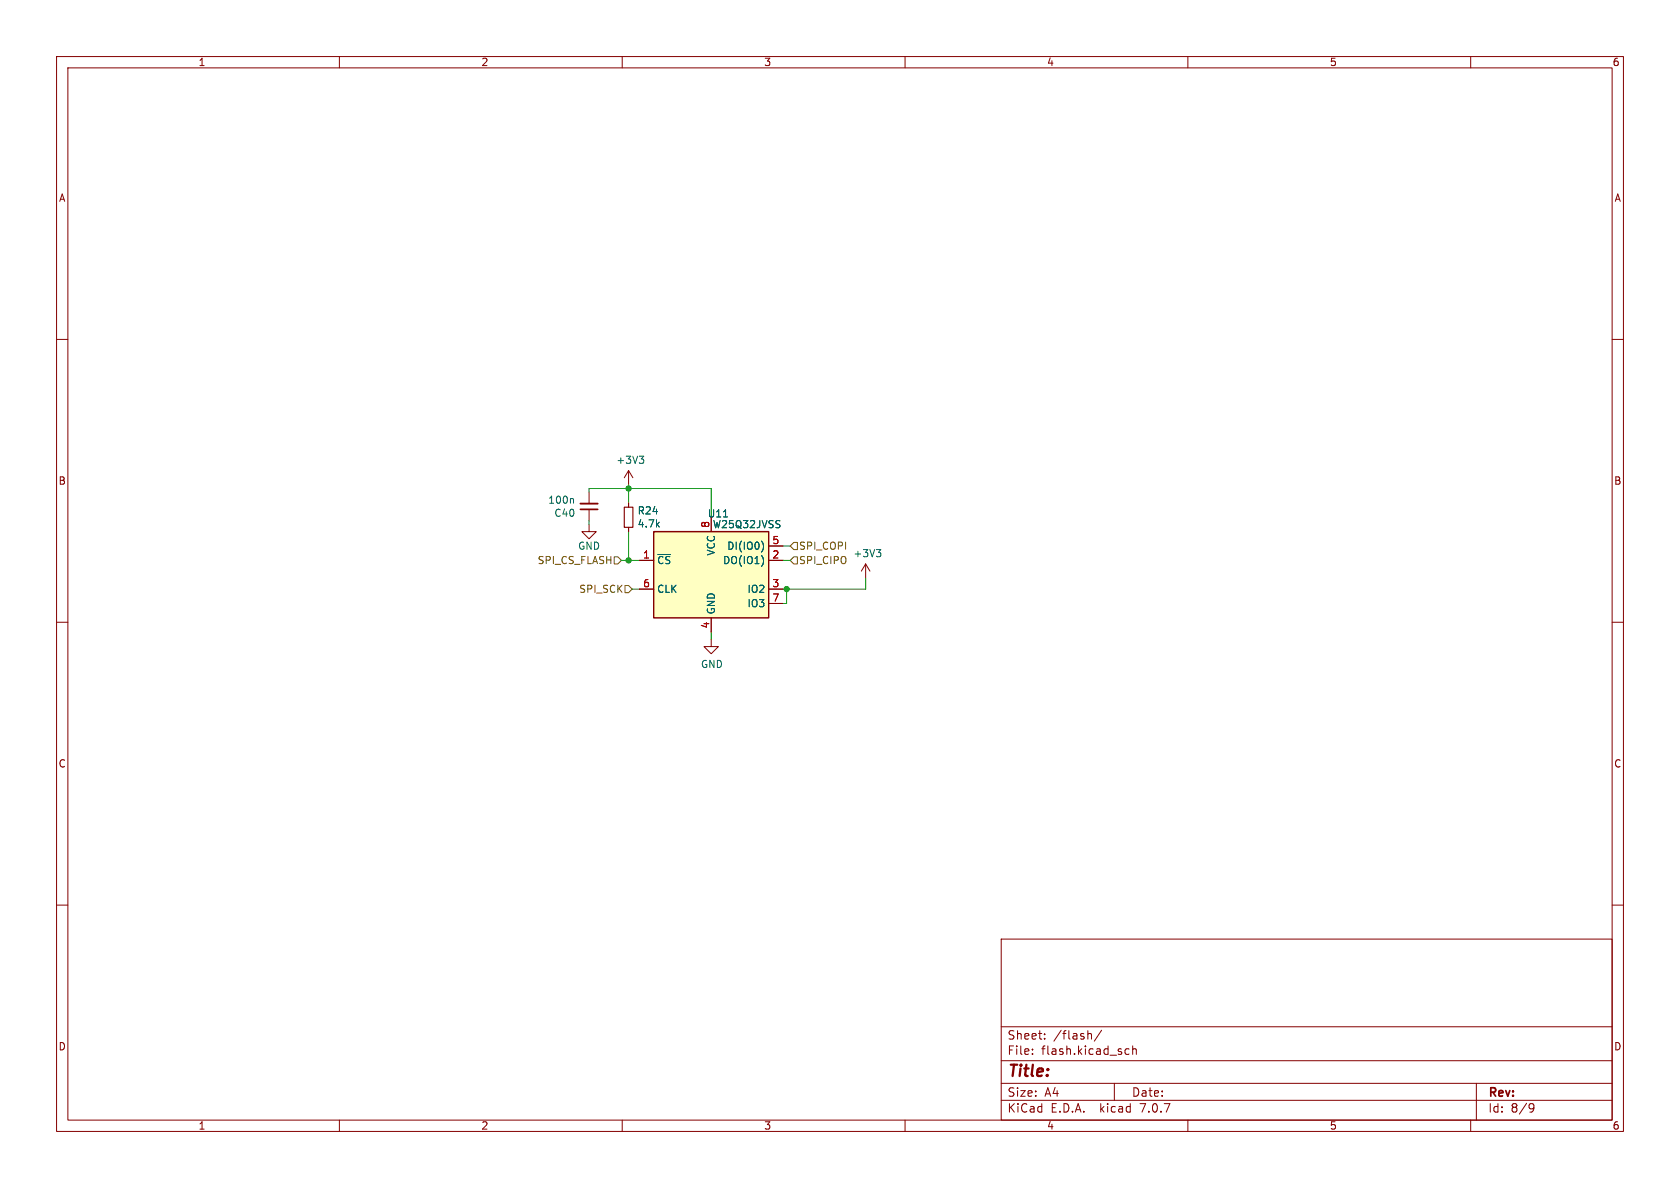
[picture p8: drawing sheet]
<svg xmlns="http://www.w3.org/2000/svg" width="297mm" height="210mm" viewBox="0 0 297 210" stroke-linecap="round" stroke-linejoin="round" font-family="sans-serif">
<g fill="none" stroke="#840000" stroke-width=".18">
<path d="M10 10h277v190h-277zM12 12h273v186h-273zM60 10v2M110 10v2M160 10v2M210 10v2M260 10v2M10 60h2M285 60h2M104.1 92.7v1.3h1.3l-1.3 1.3-1.2-1.3h1.2M104.1 87v2M104.1 90v2.1"/>
<path d="M111.1 83.2l-.7 1.3M111.1 83.2v2.5M111.1 88.9v.8M111.1 93.2v.8M111.1 83.2l.8 1.3M113 99.1h2.6M125.7 91.4v2.6M135.9 99.1h2.5M135.9 96.5h2.5M153 99.7l-.7 1.3M153 99.7v2.5M153 99.7l.8 1.3"/>
<path d="M10 110h2M113 104.1h2.6M125.7 113v1.3h1.3l-1.3 1.3-1.2-1.3h1.2M125.7 109.2v2.6M135.9 104.1h2.5M135.9 106.7h2.5M285 110h2M10 160h2M285 160h2M177 166h108v32h-108zM60 198v2M110 198v2"/>
<path d="M160 198v2M177 194.5h108M177 191.5h108M177 187.5h108M177 181.5h108M182.5 186.3v.1M182.5 185.5v.1M184.7 183.6v.1M184.7 182.8v.1M192.5 182.7l.4 .1 .1 .1v.8M194.7 182.1l-1.2 2M197 191.5v3"/>
<path d="M199 186.3l.2 .1 .4-.1M199.6 185.5l-.4-.1-.2 .1M200.2 185.5l.3-.1 .3 .1 .1 .9M200.2 184.9v1.5M210 198v2M260 198v2M261 191.5v6.5M270.6 195.1l.5 .1a.99 .99 0 0 1-.4 1.4h-.2M271.2 195.7l-.3 .3h-.3"/>
</g>
<path d="M101.2 88.1l.2 .2v.7M113 80.6h.8l-.4 .5M113.6 81.1l.2 .3v.3l-.2 .2M127.9 91.4h.7M134.7 95.7a1.49 1.49 0 0 1 0 1.8M134.9 98.7v.9M137.7 92l.2 .1M137.8 92.8v.4M154.9 97.2h.8l-.4 .4M155.5 97.6l.2 .3v.3l-.2 .2" fill="none" stroke="#006464" stroke-width=".18"/>
<path d="M110.4 89.7h1.5v3.5h-1.5z" fill="none" stroke="#840000" stroke-width=".2"/>
<path d="M115.6 94h20.3v15.2h-20.3z" fill="#ffffc2" stroke="#ffffc2" stroke-width=".18"/>
<path d="M115.6 94h20.3v15.2h-20.3z" fill="none" stroke="#840000" stroke-width=".25"/>
<path d="M102.6 89h3.1" fill="none" stroke="#840000" stroke-width=".33"/>
<path d="M102.6 90h3.1" fill="none" stroke="#840000" stroke-width=".3"/>
<path d="M108.6 98.4h.6l.7 .7-.7 .6h-.6zM140.3 98.4h.7v1.3h-.7l-.6-.6zM140.3 95.9h.7v1.3h-.7l-.6-.7zM110.5 103.5h.6l.7 .6-.7 .7h-.6z" fill="none" stroke="#725600" stroke-width=".18"/>
<path d="M104.1 87v-.6h21.6v5M104.1 92.1v.6M109.9 99.1h3.1M111.1 85.7v3.2M111.1 94v5.1M138.4 99.1h1.3M138.4 96.5h1.3M111.8 104.1h1.2M125.7 111.8v1.2M139.1 104.1v2.6h-.7M153 102.2v1.9h-14.6" fill="none" stroke="#009600" stroke-width=".18"/>
<g fill="#009600" stroke="#009600" stroke-width=".18">
<circle cx="139.1" cy="104.1" r=".46"/>
<circle cx="111.1" cy="86.4" r=".46"/>
<circle cx="111.1" cy="99.1" r=".46"/>
</g>
<text font-size="2.8" fill="#840000" x="178" y="190.9">Title:</text>
<g font-size="2.1" fill="#840000">
<text x="178" y="184">Sheet:</text>
<text x="186.2" y="184">/flash/</text>
<text x="178" y="186.7">File:</text>
<text x="184.1" y="186.7">flash.kicad_sch</text>
<text x="178" y="196.9">KiCad</text>
<text x="178" y="194.1">Size:</text>
<text x="184.7" y="194.1">A4</text>
<text x="185.7" y="196.9">E.D.A.</text>
<text x="194.6" y="196.9">kicad</text>
<text x="200" y="194.1">Date:</text>
<text x="201.8" y="196.9">7.0.7</text>
<text x="263" y="194.3">Rev:</text>
<text x="263" y="196.9">Id:</text>
<text x="267.1" y="196.9">8/9</text>
</g>
<g font-size="1.8" fill="#840000">
<text x="35" y="11.9">1</text>
<text x="85" y="11.9">2</text>
<text x="135" y="11.9">3</text>
<text x="185" y="11.9">4</text>
<text x="235" y="11.9">5</text>
<text x="285" y="11.9">6</text>
<text x="10.3" y="35.9">A</text>
<text x="285.3" y="35.9">A</text>
<text x="10.3" y="85.9">B</text>
<text x="285.3" y="85.9">B</text>
<text x="10.3" y="135.9">C</text>
<text x="285.3" y="135.9">C</text>
<text x="10.3" y="185.9">D</text>
<text x="285.3" y="185.9">D</text>
<text x="35" y="199.9">1</text>
<text x="85" y="199.9">2</text>
<text x="135" y="199.9">3</text>
<text x="185" y="199.9">4</text>
<text x="235" y="199.9">5</text>
<text x="285" y="199.9">6</text>
</g>
<g font-size="1.8" fill="#006464">
<text x="108.9" y="82.2">+3V3</text>
<text x="96.8" y="89.3">100n</text>
<text x="97.9" y="91.6">C40</text>
<text x="112.6" y="93.4">4.7k</text>
<text x="112.6" y="91.1">R24</text>
<text x="125" y="91.7">U11</text>
<text x="125.9" y="93.6">W25Q32JVSS</text>
<text x="102.1" y="97.4">GND</text>
<text x="116.1" y="99.9">~{CS}</text>
<text x="126.6" y="98.3" transform="rotate(-90 126.6 98.3)">VCC</text>
<text x="127.7" y="99.9">DO(IO1)</text>
<text x="128.5" y="97.4">DI(IO0)</text>
<text x="150.8" y="98.7">+3V3</text>
<text x="116.1" y="105">CLK</text>
<text x="132" y="105">IO2</text>
<text x="132" y="107.5">IO3</text>
<text x="126.6" y="108.7" transform="rotate(-90 126.6 108.7)">GND</text>
<text x="123.8" y="118.3">GND</text>
</g>
<g font-size="1.8" fill="#a90000">
<text x="125.5" y="93.4" transform="rotate(-90 125.5 93.4)">8</text>
<text x="113.6" y="98.8">1</text>
<text x="136.5" y="98.8">2</text>
<text x="136.5" y="96.3">5</text>
<text x="113.6" y="103.9">6</text>
<text x="136.5" y="103.9">3</text>
<text x="136.5" y="106.4">7</text>
<text x="125.5" y="111.2" transform="rotate(-90 125.5 111.2)">4</text>
</g>
<g font-size="1.8" fill="#725600">
<text x="94.9" y="99.9">SPI_CS_FLASH</text>
<text x="141.2" y="99.9">SPI_CIPO</text>
<text x="141.2" y="97.4">SPI_COPI</text>
<text x="102.3" y="105">SPI_SCK</text>
</g>
</svg>
